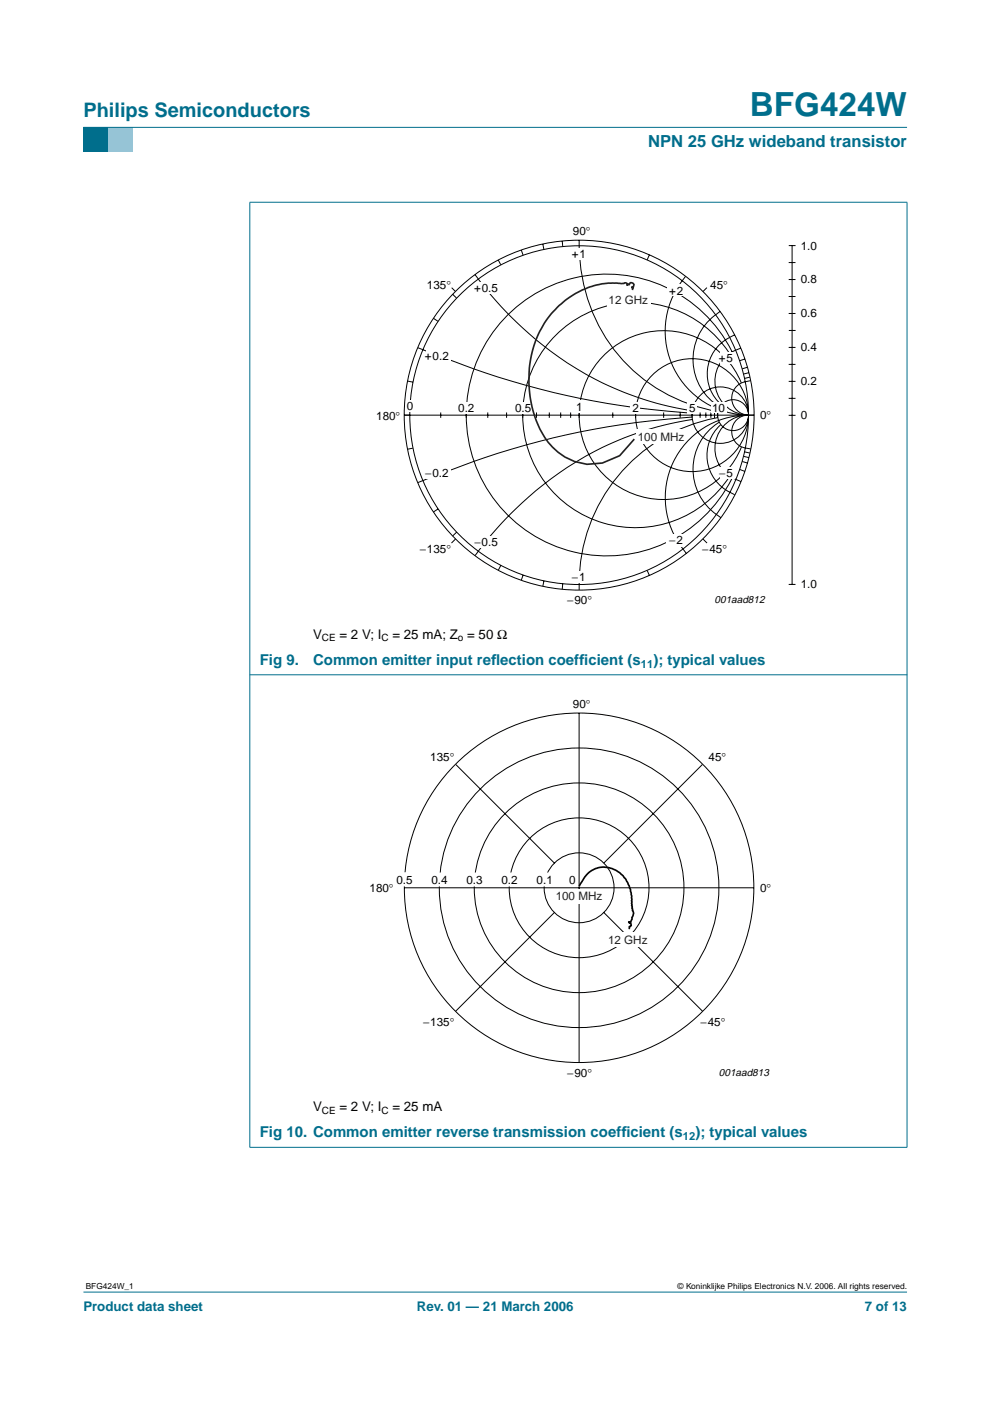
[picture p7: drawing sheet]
<svg xmlns="http://www.w3.org/2000/svg" width="210mm" height="297mm" viewBox="0 0 210 297" stroke-linecap="round" stroke-linejoin="round" font-family="sans-serif">
<path d="M17.7 273.9h174.6z" fill="#006e8c" stroke="#006e8c" stroke-width=".21"/>
<path d="M17.7 27h5.3v5.3h-5.3z" fill-rule="evenodd" fill="#006e8c"/>
<path d="M23 27h5.3v5.3h-5.3z" fill-rule="evenodd" fill="#96c4d6"/>
<g fill="#006e8c" stroke="#006e8c" stroke-width=".21">
<path d="M17.7 27h174.6z"/>
<path d="M53 42.9v200.3z"/>
<path d="M192.3 42.9v200.3z"/>
<path d="M52.9 42.9h139.5z"/>
<path d="M52.9 143.1h139.5z"/>
<path d="M52.9 243.3h139.5z"/>
</g>
<g fill="none" stroke="#000" stroke-width=".21">
<path d="M100.7 58.2l2.7 3.6 3.6 4 3.3 3.3 4 3.5a67.1 67.1 0 0 0 32.4 14.5M105.7 55.1l.5 1M110.5 53l.4 1.1M115.1 51.7l.2 1.2M119.2 51.1l.1 1.2M122.8 50.9a35.3 35.3 0 0 0 23 34.6l4.3 1.3 2.3 .5M137.7 54l-.5 1.1M145.4 58.6a17.8 17.8 0 0 0-2.8 18.9 17.8 17.8 0 0 0 16.1 10.5M88.6 73.7l15.6 5.8 7.2 2.2 6.6 1.7 6.4 1.3 7.4 1.3 6.2 .8 8.7 .8M91.9 67.5l1 .6M96 62.4l.8 .8M152.7 66a11.8 11.8 0 0 0-.1 20.2"/>
<path d="M154.7 74.9a23.9 23.9 0 0 0-35.7-4.9 23.9 23.9 0 0 0 .1 36 23.9 23.9 0 0 0 35.6-5M155.2 74.6a29.8 29.8 0 0 0-44.7-10.3 29.8 29.8 0 0 0-1.7 45.9 29.8 29.8 0 0 0 45.3-6.8l1.2-2.1M155.8 71a8.7 8.7 0 0 0-2.8 14.9M157.1 73.8a7.2 7.2 0 0 0-5.5 7.8 7.2 7.2 0 0 0 7 6.4M157.9 76.1l-1.1 .4M158.5 77.9l-1.1 .3M158.8 79l-1.2 .3M159 80l-1.1 .2M85.7 88h74.2M86.4 80.8l1.1 .2M87.5 95l-1.1 .2M93.4 87.4v1.2"/>
<path d="M98.9 87.4v1.2M103.4 87.4v1.2M107.4 87.4v1.2M110.8 87.4v1.2M113.8 87.4v1.2M116.5 87.4v1.2M118.9 87.4v1.2M121 87.4v1.2M122.8 87.4v1.2M129.9 87.4v1.2M134.8 87.4v1.2M140.7 87.4v1.2"/>
<path d="M144.2 87.4v1.2M146.7 88.4l-8.7 .8-6.2 .8-7.4 1.3-6.4 1.4-6.6 1.7-7.2 2.2-15.6 5.7M146.7 87.4v1.2M146.7 88.9l-4.3 .9-3.8 .9-4 1.3-3.8 1.5a73.4 73.4 0 0 0-30.1 24.3M148.4 87.4v1.2M149.7 87.4v1.2M150.7 87.4v1.2M151.5 87.4v1.2M152.2 87.4l-.1 1.1a35.9 35.9 0 0 0-29.3 36.6M152.5 89.5a11.8 11.8 0 0 0 .3 20.2M152.8 90a8.8 8.8 0 0 0 3 14.9M156.9 99.5l1 .4"/>
<path d="M157.2 81.2a17.9 17.9 0 0 0-27.4-7.4 17.9 17.9 0 0 0 0 28.4 17.9 17.9 0 0 0 27.4-7.4M157.4 97.8l1.1 .4M157.7 96.8l1.1 .2M157.9 95.8l1.1 .2M158.3 88a17.6 17.6 0 0 0-15.8 10.6 17.6 17.6 0 0 0 3 18.7M158.5 88a7.1 7.1 0 0 0-6.9 6.4 7.1 7.1 0 0 0 5.5 7.7M158.5 88a3.5 3.5 0 0 0-3.3 3.3 3.5 3.5 0 0 0 2.9 3.7l1.1 .2M159.1 80.7a4 4 0 0 0-3.8 2.7 3.6 3.6 0 0 0 3.3 4.6M92.9 107.9l-1 .7M96.8 112.8l-.8 .8M106.2 119.9l-.5 1M110.9 121.9l-.4 1.1"/>
<path d="M115.3 123.2l-.2 1.1M119.3 123.8l-.1 1.1M137.2 120.9l.5 1.1"/>
<circle cx="122.8" cy="88" r="37.1"/>
<circle cx="122.8" cy="88" r="35.9"/>
<circle cx="146.7" cy="88" r="12"/>
<circle cx="152.7" cy="88" r="6"/>
<circle cx="155.4" cy="88" r="3.3"/>
</g>
<g fill="#fff">
<path d="M145.7 85.2h2.1v2.4h-2.1z"/>
<path d="M108.8 85.2h4.2v2.4h-4.2z"/>
<path d="M96.7 85.2h4.2v2.4h-4.2z"/>
<path d="M90.3 74.2h5.2v2.5h-5.2z"/>
<path d="M86.1 84.9h1.7v2.5h-1.7z"/>
<path d="M141.4 60.3h3.8v2.6h-3.8z"/>
<path d="M152.6 74.6h3.2v2.5h-3.2z"/>
<path d="M152.6 99h3.2v2.5h-3.2z"/>
<path d="M141.3 113.2h3.9v2.6h-3.9z"/>
<path d="M90.3 99h5.2v2.6h-5.2z"/>
<path d="M101 59.8h5v2.5h-5z"/>
<path d="M101 113.6h5v2.5h-5z"/>
<path d="M120.6 52.6h4v2.5h-4z"/>
<path d="M120.6 121.1h4v2.5h-4z"/>
<path d="M133.7 85.2h2.1v2.4h-2.1z"/>
<path d="M121.4 84.9h2.8v2.7h-2.8z"/>
<path d="M150.8 85.3h3.2v2.3h-3.2z"/>
</g>
<g fill="none" stroke="#000" stroke-width=".21">
<path d="M167.2 55.7h1.5M167.2 59.3h1.5M167.2 52.1h1.5M167.9 52.1v71.8M95.8 61l.8 .8M149.9 61l-.9 .8M167.2 62.9h1.5M167.2 66.5h1.5M167.2 73.7h1.5M167.2 77.3h1.5M167.2 70.1h1.5M167.2 80.9h1.5"/>
<path d="M167.2 84.5h1.5M167.2 88.1h1.5M96.6 114.3l-.9 .8M149 114.3l.9 .8M167.2 123.9h1.5"/>
</g>
<g fill="#fff">
<path d="M128.7 62.2h9.3v3.2h-9.3z"/>
<path d="M134.9 91h10v3.2h-10z"/>
</g>
<path d="M134.1 61.5l.1-.4-.2-.3v.2a.63 .63 0 0 0 .2-1l-.5-.1-.2 .4h-.4l-.2 .2 .1-.3-.3-.2-1.1 .1a15.2 15.2 0 0 0-9.9 2.3 20.6 20.6 0 0 0-9.5 19.6 20.9 20.9 0 0 0 5 12.8 11.3 11.3 0 0 0 10.5 3.4l3.7-1.6 3.1-3.5" fill="none" stroke="#231f20" stroke-width=".35"/>
<g fill="none" stroke="#000" stroke-width=".21">
<path d="M122.8 151.2v74.1M96.6 162.1l21 20.9M148.9 162.1l-20.8 20.9M85.7 188.2h74.1M117.5 193.5l-20.9 20.9M128 193.5l21 20.9"/>
<circle cx="122.8" cy="188.2" r="37.1"/>
<circle cx="122.8" cy="188.2" r="7.4"/>
<circle cx="122.8" cy="188.2" r="14.8"/>
<circle cx="122.8" cy="188.2" r="22.2"/>
<circle cx="122.8" cy="188.2" r="29.6"/>
</g>
<g fill="#fff" stroke="#fff" stroke-width=".21">
<path d="M83.7 185h4.1v2.8h-4.1z"/>
<path d="M91 185.1h4.2v2.7h-4.2z"/>
<path d="M98.5 185.1h4.2v2.7h-4.2z"/>
<path d="M105.9 185.1h4.2v2.7h-4.2z"/>
<path d="M113.3 185.1h4.1v2.7h-4.1z"/>
</g>
<g fill="#fff">
<path d="M130.1 197.6h7.9v3.2h-7.9z"/>
<path d="M117.6 188.5h9.7v3.2h-9.7z"/>
</g>
<path d="M119.2 185.1h3.2v2.7h-3.2z" fill="#fff" stroke="#fff" stroke-width=".21"/>
<path d="M122.8 187.9a7 7 0 0 1 3.5-3.8 5.8 5.8 0 0 1 7.3 4.3l.3 1.6v2l.2 .9a1.84 1.84 0 0 1-.1 1.8l-.3 .8h-.4v-.1l.1 .2 .3 .1 .1 .6-.4 .2v.5" fill="none" stroke="#000" stroke-width=".35"/>
<text font-size="7.1" fill="#006e8c" x="159" y="24.7">BFG424W</text>
<text font-size="4.2" fill="#006e8c" x="17.7" y="24.9">Philips Semiconductors</text>
<text font-size="3.5" fill="#006e8c" x="137.4" y="31.1">NPN 25 GHz wideband transistor</text>
<g font-size="3.2" fill="#006e8c">
<text x="55.1" y="141">Fig 9.</text>
<text x="66.4" y="141">Common emitter input ref</text>
<text x="104.1" y="141">lection coeff</text>
<text x="122.8" y="141">icient (s</text>
<text x="138.5" y="141">); typical values</text>
<text x="55.1" y="241.1">Fig 10. Common emitter reverse transmission coeff</text>
<text x="131.7" y="241.1">icient (s</text>
<text x="147.4" y="241.1">); typical values</text>
</g>
<g font-size="2.8">
<text x="66.4" y="135.4">V</text>
<text x="72" y="135.4">= 2 V; I</text>
<text x="83.2" y="135.4">= 25 mA; Z = 50 Ω</text>
<text x="66.4" y="235.6">V</text>
<text x="72" y="235.6">= 2 V; I</text>
<text x="83.2" y="235.6">= 25 mA</text>
</g>
<g font-size="2.8" fill="#006e8c">
<text x="17.7" y="278">Product data sheet</text>
<text x="88.4" y="278">Rev. 01 — 21 March 2006</text>
<text x="183.4" y="278">7 of 13</text>
</g>
<g font-size="2.5">
<text x="121.5" y="49.9">90°</text>
<text x="169.8" y="52.9">1.0</text>
<text x="121.2" y="54.7">+1</text>
<text x="90.5" y="61.2">135°</text>
<text x="100.5" y="61.9">+0.5</text>
<text x="141.9" y="62.5">+2</text>
<text x="150.6" y="61.2">45°</text>
<text x="169.8" y="60.1">0.8</text>
<text x="169.8" y="67.3">0.6</text>
<text x="90.1" y="76.4">+0.2</text>
<text x="152.4" y="76.7">+5</text>
<text x="169.8" y="74.5">0.4</text>
<text x="169.8" y="81.7">0.2</text>
<text x="79.8" y="89">180°</text>
<text x="86.3" y="87">0</text>
<text x="97.2" y="87.3">0.2</text>
<text x="109.2" y="87.3">0.5</text>
<text x="122.2" y="87.2">1</text>
<text x="134.1" y="87.3">2</text>
<text x="146.1" y="87.3">5</text>
<text x="151" y="87.4">10</text>
<text x="161.2" y="88.9">0°</text>
<text x="169.8" y="88.9">0</text>
<text x="90.1" y="101.2">−0.2</text>
<text x="152.5" y="101.1">−5</text>
<text x="89" y="117.3">−135°</text>
<text x="100.6" y="115.7">−0.5</text>
<text x="141.9" y="115.4">−2</text>
<text x="148.9" y="117.3">−45°</text>
<text x="121.3" y="123.2">−1</text>
<text x="169.8" y="124.7">1.0</text>
<text x="120.3" y="128.1">−90°</text>
<text x="121.5" y="150">90°</text>
<text x="91.2" y="161.4">135°</text>
<text x="150.2" y="161.4">45°</text>
<text x="78.4" y="189.1">180°</text>
<text x="84.1" y="187.4">0.5</text>
<text x="91.5" y="187.4">0.4</text>
<text x="98.9" y="187.4">0.3</text>
<text x="106.3" y="187.4">0.2</text>
<text x="113.8" y="187.4">0.1</text>
<text x="120.7" y="187.4">0</text>
<text x="161.2" y="189.1">0°</text>
<text x="89.7" y="217.5">−135°</text>
<text x="148.5" y="217.5">−45°</text>
<text x="120.3" y="228.3">−90°</text>
</g>
<g font-size="2.5" fill="#231f20">
<text x="129" y="64.5">12 GHz</text>
<text x="135.2" y="93.5">100 MHz</text>
<text x="117.8" y="190.9">100 MHz</text>
<text x="128.9" y="200.2">12 GHz</text>
</g>
<g font-size="2.4" fill="#006e8c">
<text x="135.9" y="141.5">11</text>
<text x="144.8" y="241.7">12</text>
</g>
<g font-size="2.2">
<text x="151.5" y="127.9">001aad812</text>
<text x="152.4" y="228.1">001aad813</text>
</g>
<g font-size="2.1">
<text x="68.3" y="135.9">CE</text>
<text x="80.9" y="135.9">C</text>
<text x="97.1" y="135.9">o</text>
<text x="68.3" y="236.1">CE</text>
<text x="80.9" y="236.1">C</text>
</g>
<g font-size="1.8">
<text x="18.2" y="273.4">BFG424W_1</text>
<text x="143.7" y="273.4">© Koninklijke Philips Electronics N.V. 2006. All rights reserved.</text>
</g>
</svg>
